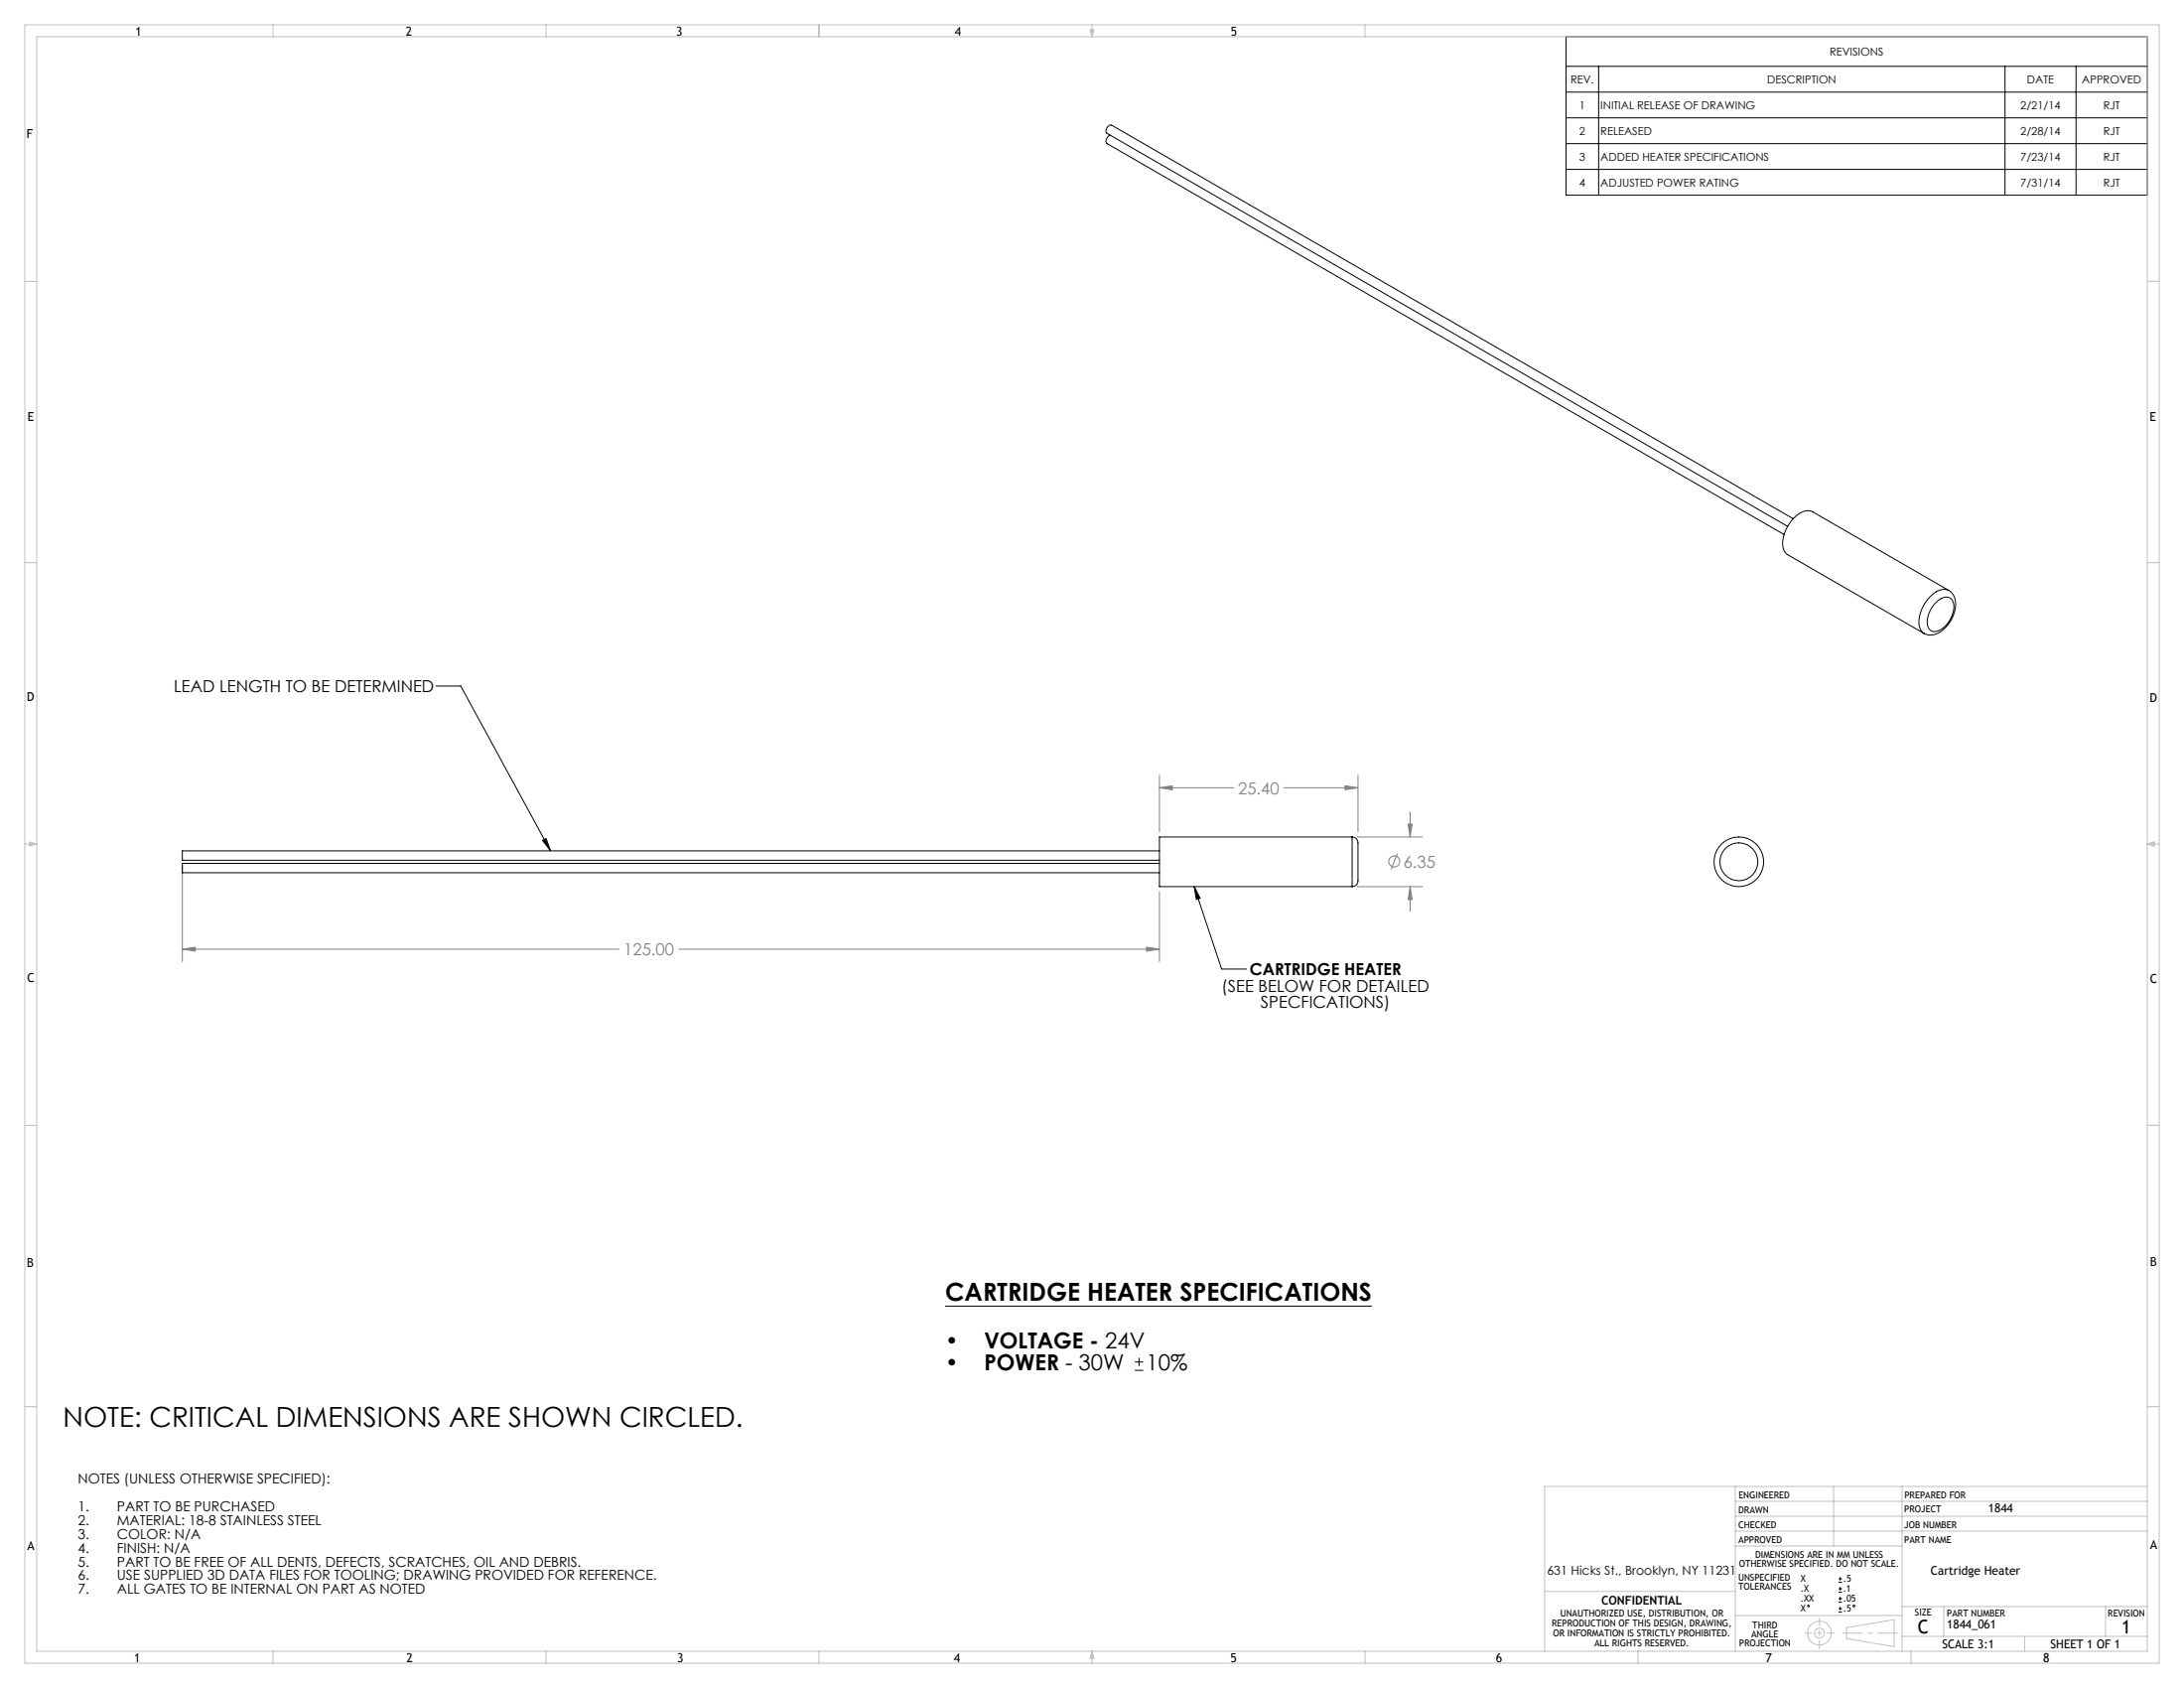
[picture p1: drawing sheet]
<svg xmlns="http://www.w3.org/2000/svg" width="559mm" height="432mm" viewBox="0 0 559 432" stroke-linecap="round" stroke-linejoin="round" font-family="sans-serif">
<g fill="none" stroke="#808080" stroke-width=".25">
<path d="M296.7 198.3v14.5M347.5 198.3v14.5M296.7 201.5h18.9M296.7 201.5l3.3-.5v1zM328.5 201.5h19M344.2 201l3.3 .5-3.3 .5zM347.2 214.1h16.8M357.6 218.3l-1.7 4.1M360.3 210.8h1l-.5 3.3zM360.8 207.8v6.3M46.7 221.3v24.7M296.7 228.1v17.9"/>
<path d="M347.2 226.8h16.8M360.8 226.8v6.4M360.8 226.8l.5 3.3h-1zM46.7 242.8l3.3-.5v1zM46.7 242.8h111.7M173.7 242.8h123M293.4 242.3l3.3 .5-3.3 .5z"/>
<circle cx="356.7" cy="220.3" r="1.41"/>
</g>
<g fill="none" stroke="#000" stroke-width=".25">
<path d="M400.7 9.4h148.7v40.5h-148.7zM400.7 17h148.7M409 17v32.9M513 17v32.9M531.2 17v32.9M400.7 30.1h148.7M400.7 36.7h148.7M400.7 23.6h148.7M400.7 43.3h148.7M111.5 175.5h6.4l23 42.2M138.8 215l.9-.5 1.2 3.2zM305.5 226.8l1.6 3-1 .3z"/>
<path d="M305.5 226.8l7.1 21.1h6.3M241.8 334.1h109.2M290.4 350.5h2.1M290.4 348.4h2.1M291.4 347.3v2.2M470.4 404.8h.9M470.4 403.9h.9M470.4 407.3h.9M470.4 406.4h.9M470.4 409.8h.9M470.4 409h.9M470.4 412.4h.9"/>
<path d="M470.4 411.5h.9M470.8 403.4v.9M470.8 406v.9M470.8 408.5v.9M470.8 411v.9"/>
<circle cx="462.7" cy="410.8" r=".22"/>
<circle cx="474.3" cy="410.8" r=".22"/>
</g>
<g fill="none" stroke="#c0c0c0" stroke-width=".25">
<path d="M6.3 6.4h546.1v419h-546.1zM9.4 9.4h540v413h-540zM69.8 6.4v3M139.7 6.4v3M209.5 6.4v3M278.9 7.6h1l-.5 1.8zM279.1 7.6l.3 1.8M279.4 6.4v3M279.7 7.6l-.3 1.8M349.2 6.4v3M6.3 72h3.1M549.4 72h3"/>
<path d="M6.3 143.9h3.1M549.4 143.9h3M6.3 215.9h3.1M7.6 215.4l1.8 .5-1.8 .5zM7.6 215.6l1.8 .3M9.4 215.9l-1.8 .3M549.4 215.9h3M549.4 215.9l1.8 .3M549.4 215.9l1.8-.6v1.2zM551.2 215.6l-1.8 .3M6.3 287.9h3.1M549.4 287.9h3"/>
<path d="M6.3 359.8h3.1M549.4 359.8h3M444 384h105.4M444 387.9h105.4M444 380.2v42.2M444 395.5h42.7M444 391.7h105.4M469.1 380.2v15.3M486.7 380.2v42.2M549.4 380.2h-154.2v42.2M395.3 407.1h48.7M444 413.3h42.7"/>
<path d="M472.5 416.3l12.1-2v6.9l-12.1-2zM486.7 418.6h62.7M486.7 411h62.7M497.3 411v7.6M518 418.6v3.8M538.7 411v7.6M69.8 422.4v3M139.7 422.4v3M209.5 422.4v3M279.4 422.4v3M279.4 422.4l.5 1.8h-1zM279.4 422.4l.3 1.8"/>
<path d="M279.4 422.4l-.3 1.8M349.2 422.4v3M419.1 422.4v3M488.9 422.4v3"/>
<circle cx="465.5" cy="417.8" r="1.27"/>
<circle cx="465.5" cy="417.8" r="3"/>
</g>
<path d="M461.7 417.8h7.6" fill="none" stroke="#c0c0c0" stroke-width=".25" stroke-dasharray="15.2 1.3 1.3 1.3" stroke-dashoffset="13.3"/>
<path d="M465.5 413.8v7.9" fill="none" stroke="#c0c0c0" stroke-width=".25" stroke-dasharray="15.2 1.3 1.3 1.3" stroke-dashoffset="13.2"/>
<path d="M471.4 417.8h14.2" fill="none" stroke="#c0c0c0" stroke-width=".25" stroke-dasharray="15.2 1.3 1.3 1.3" stroke-dashoffset="10.1"/>
<path d="M305.5 226.8l1.6 3-1 .3zM138.8 215l.9-.5 1.2 3.2z" fill="#000"/>
<path d="M360.3 210.8h1l-.5 3.3zM360.8 226.8l.5 3.3h-1zM344.2 201l3.3 .5-3.3 .5zM296.7 201.5l3.3-.5v1zM46.7 242.8l3.3-.5v1zM293.4 242.3l3.3 .5-3.3 .5z" fill="#808080"/>
<g fill="none" stroke="#000" stroke-width=".25">
<path d="M284.1 34.6a1.51 1.51 0 0 0-.9 2.1l173.3 100M458.8 132.7l-174.4-100.7a1.39 1.39 0 0 0-1.2 2.1l174.2 100.5M495.1 154.3a3.2 3.2 0 0 1 4-1.3 3.8 3.8 0 0 1 .4 4.4 6.4 6.4 0 0 1-4.4 4.2 2.18 2.18 0 0 1-2-2.9 7.7 7.7 0 0 1 2-4.4zM498.6 151l-34.8-20.1a3.6 3.6 0 0 0-4 .9 9.4 9.4 0 0 0-3.5 8.5l.3 .7 .8 .9 34.9 20.1a3.9 3.9 0 0 1-1.2-4.4 9.5 9.5 0 0 1 5.2-6.6 2.98 2.98 0 0 1 4 2.8 8.5 8.5 0 0 1-5.6 8.6 3.2 3.2 0 0 1-2.4-.4M296.7 217.7h-250v2.4h250M346 214.1a1.77 1.77 0 0 1 1.5 2.4v6.4a5 5 0 0 1-.5 3.5l-1 .4M346 214.1h-49.3v12.7h49.3M346 214.1v12.7M296.7 220.9h-250v2.4h250"/>
<circle cx="444.9" cy="220.5" r="4.8"/>
<circle cx="444.9" cy="220.5" r="6.3"/>
</g>
<text font-size="7.1" x="16.2" y="365">NOTE: CRITICAL DIMENSIONS ARE SHOWN CIRCLED.</text>
<text font-size="6.3" x="241.8" y="332.7">CARTRIDGE HEATER SPECIFICATIONS</text>
<g font-size="5.6">
<text x="241.8" y="344.9">•</text>
<text x="251.8" y="344.9">VOLTAGE - 24V</text>
<text x="241.8" y="350.5">•</text>
<text x="251.8" y="350.5">POWER - 30W</text>
<text x="293.3" y="350.5">10%</text>
</g>
<g font-size="4.8">
<text x="490.7" y="417.9">C</text>
<text x="542.9" y="417.9">1</text>
</g>
<g font-size="4.2">
<text x="44.5" y="177">LEAD LENGTH TO BE DETERMINED</text>
<text x="319.7" y="249.5">CARTRIDGE HEATER</text>
<text x="312.6" y="253.7">(SEE BELOW FOR DETAILED</text>
<text x="322.6" y="257.9">SPECFICATIONS)</text>
</g>
<g font-size="4.2" fill="#808080">
<text x="316.8" y="203.1">25.40</text>
<text x="359.1" y="221.9">6.35</text>
<text x="159.6" y="244.4">125.00</text>
</g>
<g font-size="3.5">
<text x="19.9" y="379.5">NOTES (UNLESS OTHERWISE SPECIFIED):</text>
<text x="19.9" y="386.6">1.</text>
<text x="29.9" y="386.6">PART TO BE PURCHASED</text>
<text x="19.9" y="390.1">2.</text>
<text x="19.9" y="393.6">3.</text>
<text x="29.9" y="390.1">MATERIAL: 18-8 STAINLESS STEEL</text>
<text x="29.9" y="393.6">COLOR: N/A</text>
<text x="19.9" y="397.2">4.</text>
<text x="19.9" y="400.7">5.</text>
<text x="29.9" y="397.2">FINISH: N/A</text>
<text x="29.9" y="400.7">PART TO BE FREE OF ALL DENTS, DEFECTS, SCRATCHES, OIL AND DEBRIS.</text>
<text x="19.9" y="404.2">6.</text>
<text x="19.9" y="407.8">7.</text>
<text x="29.9" y="404.2">USE SUPPLIED 3D DATA FILES FOR TOOLING; DRAWING PROVIDED FOR REFERENCE.</text>
<text x="29.9" y="407.8">ALL GATES TO BE INTERNAL ON PART AS NOTED</text>
</g>
<g font-size="3.2">
<text x="34.6" y="9.1">1</text>
<text x="103.8" y="9.1">2</text>
<text x="173" y="9">3</text>
<text x="244.3" y="9.2">4</text>
<text x="314.9" y="9.1">5</text>
<text x="6.8" y="35.2">F</text>
<text x="7" y="107.6">E</text>
<text x="550" y="107.6">E</text>
<text x="6.9" y="179.3">D</text>
<text x="550" y="179.5">D</text>
<text x="7" y="251.3">C</text>
<text x="550.1" y="251.5">C</text>
<text x="550.1" y="324">B</text>
<text x="6.9" y="324">B</text>
<text x="7" y="396.4">A</text>
<text x="550.2" y="396.3">A</text>
<text x="395.8" y="402.8">631 Hicks St., Brooklyn, NY 11231</text>
<text x="34.4" y="425.2">1</text>
<text x="104" y="425.2">2</text>
<text x="173.3" y="425.2">3</text>
<text x="244" y="425.2">4</text>
<text x="314.9" y="425.2">5</text>
<text x="382.7" y="425.2">6</text>
<text x="451.8" y="425.2">7</text>
<text x="522.8" y="425.2">8</text>
</g>
<g font-size="3.1">
<text x="508.7" y="386.9">1844</text>
<text x="494" y="402.7">Cartridge Heater</text>
<text x="409.7" y="410.5">CONFIDENTIAL</text>
<text x="498.1" y="416.6">1844_061</text>
<text x="496.9" y="421.7">SCALE 3:1</text>
<text x="524.6" y="421.7">SHEET 1 OF 1</text>
</g>
<g font-size="2.8">
<text x="468.1" y="14.2">REVISIONS</text>
<text x="401.9" y="21.3">REV.</text>
<text x="452.2" y="21.3">DESCRIPTION</text>
<text x="518.6" y="21.3">DATE</text>
<text x="532.7" y="21.3">APPROVED</text>
<text x="404.1" y="27.9">1</text>
<text x="409.5" y="27.9">INITIAL RELEASE OF DRAWING</text>
<text x="516.9" y="27.9">2/21/14</text>
<text x="538.2" y="27.9">RJT</text>
<text x="404.1" y="34.5">2</text>
<text x="409.5" y="34.5">RELEASED</text>
<text x="516.9" y="34.5">2/28/14</text>
<text x="538.2" y="34.5">RJT</text>
<text x="404.1" y="41.1">3</text>
<text x="409.5" y="41.1">ADDED HEATER SPECIFICATIONS</text>
<text x="516.9" y="41.1">7/23/14</text>
<text x="538.2" y="41.1">RJT</text>
<text x="404.1" y="47.7">4</text>
<text x="409.5" y="47.7">ADJUSTED POWER RATING</text>
<text x="516.9" y="47.7">7/31/14</text>
<text x="538.2" y="47.7">RJT</text>
</g>
<g font-size="2.4">
<text x="444.8" y="383.2">ENGINEERED</text>
<text x="487.3" y="383.2">PREPARED FOR</text>
<text x="444.8" y="387">DRAWN</text>
<text x="487.3" y="386.9">PROJECT</text>
<text x="444.8" y="394.6">APPROVED</text>
<text x="444.8" y="390.8">CHECKED</text>
<text x="487.2" y="394.6">PART NAME</text>
<text x="487.2" y="390.8">JOB NUMBER</text>
<text x="444.9" y="400.9">OTHERWISE SPECIFIED. DO NOT SCALE.</text>
<text x="449.1" y="398.6">DIMENSIONS ARE IN MM UNLESS</text>
<text x="444.8" y="404.4">UNSPECIFIED</text>
<text x="444.8" y="406.7">TOLERANCES</text>
<text x="460.7" y="404.7">X</text>
<text x="460.7" y="407.3">.X</text>
<text x="471.6" y="404.7">.5</text>
<text x="471.6" y="407.3">.1</text>
<text x="399.2" y="413.6">UNAUTHORIZED USE, DISTRIBUTION, OR</text>
<text x="460.7" y="409.8">.XX</text>
<text x="460.7" y="412.4">X</text>
<text x="471.6" y="409.8">.05</text>
<text x="471.6" y="412.4">.5</text>
<text x="490" y="413.4">SIZE</text>
<text x="498.1" y="413.4">PART NUMBER</text>
<text x="539.3" y="413.4">REVISION</text>
<text x="397.1" y="416.1">REPRODUCTION OF THIS DESIGN, DRAWING,</text>
<text x="397.4" y="418.7">OR INFORMATION IS STRICTLY PROHIBITED.</text>
<text x="448.1" y="418.9">ANGLE</text>
<text x="448.4" y="416.6">THIRD</text>
<text x="408" y="421.2">ALL RIGHTS RESERVED.</text>
<text x="445" y="421.2">PROJECTION</text>
</g>
</svg>
